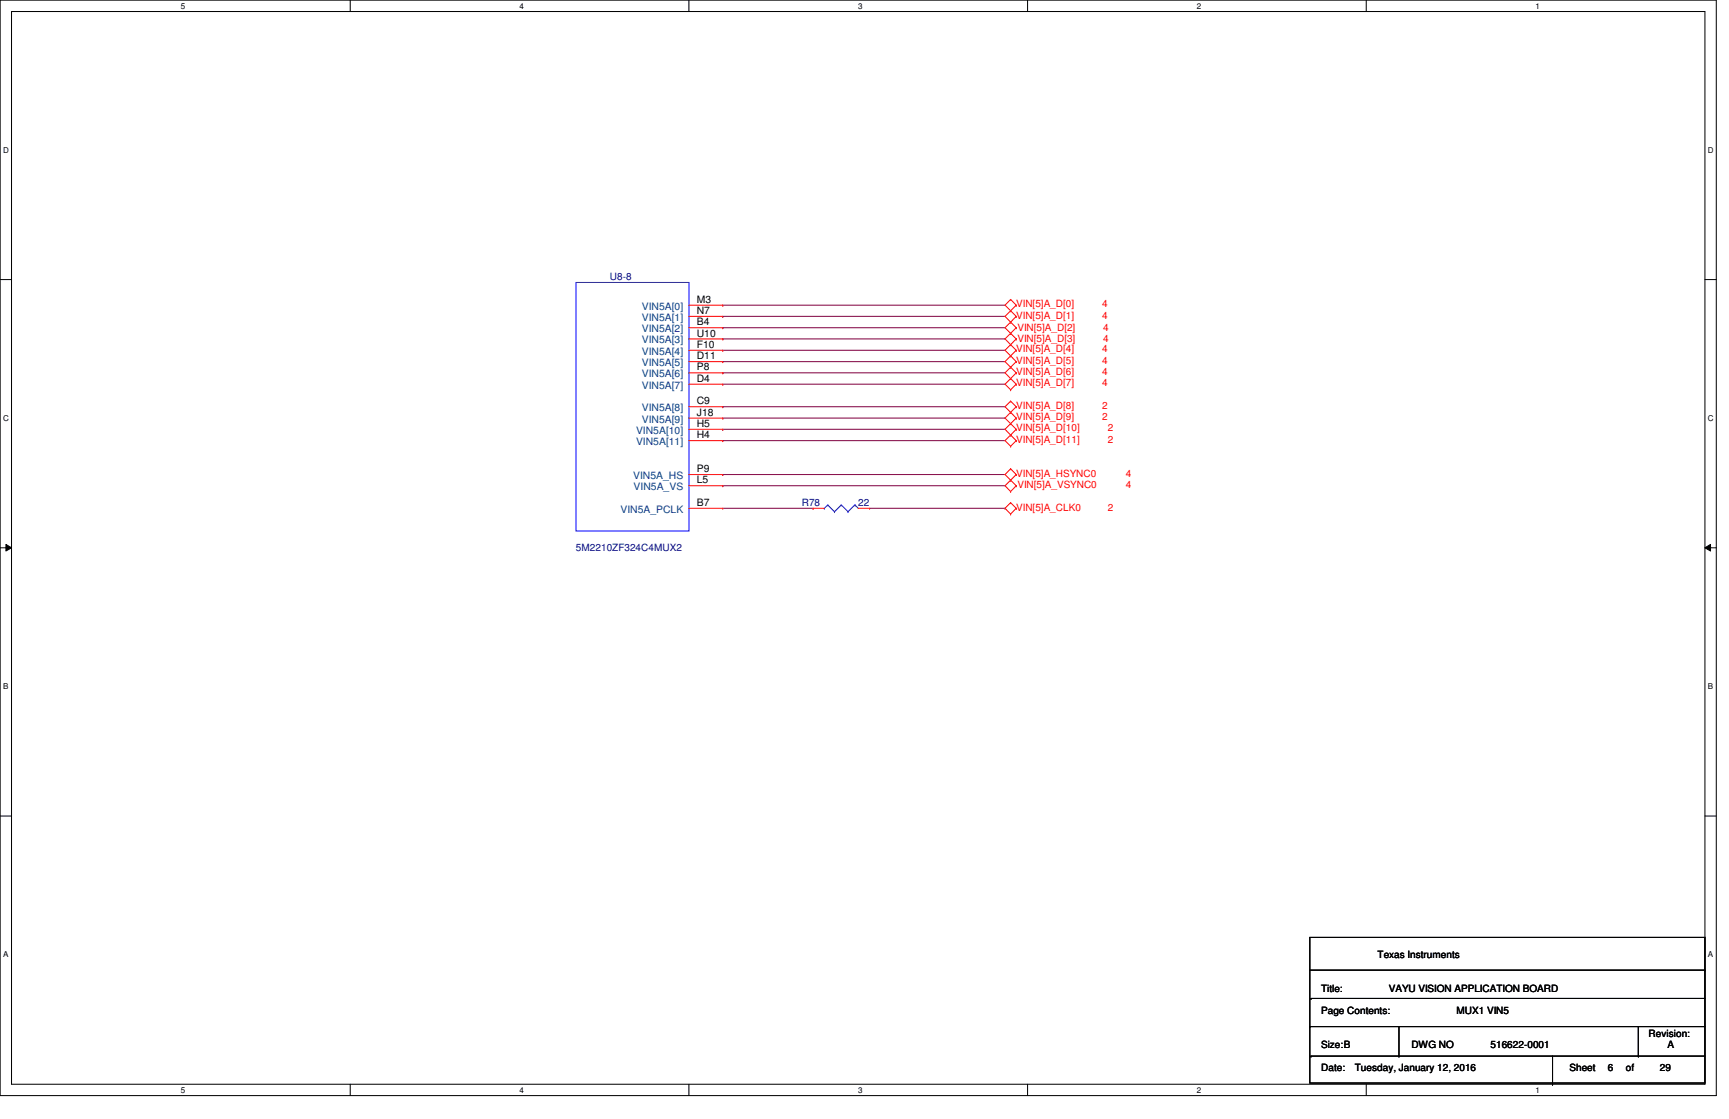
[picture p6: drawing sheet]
<svg xmlns="http://www.w3.org/2000/svg" width="432mm" height="279mm" viewBox="0 0 432 279" stroke-linecap="round" stroke-linejoin="round" font-family="sans-serif">
<path d="M0 0h428.6v273.6h-428.6zM2.9 2.9h422.9v267.8h-422.9z" fill="none" stroke="#000" stroke-width=".25"/>
<g fill="#fff">
<path d="M45.2 .4h1.1v2.2h-1.1z"/>
<path d="M45.2 271.1h1.1v2.2h-1.1z"/>
</g>
<path d="M87.5 0v2.9M87.5 270.7v2.9" fill="none" stroke="#000" stroke-width=".25"/>
<g fill="#fff">
<path d="M129.8 .4h1.1v2.2h-1.1z"/>
<path d="M129.8 271.1h1.1v2.2h-1.1z"/>
</g>
<path d="M172 0v2.9M172 270.7v2.9" fill="none" stroke="#000" stroke-width=".25"/>
<g fill="#fff">
<path d="M214.3 .4h1.1v2.2h-1.1z"/>
<path d="M214.3 271.1h1.1v2.2h-1.1z"/>
</g>
<path d="M256.6 0v2.9M256.6 270.7v2.9" fill="none" stroke="#000" stroke-width=".25"/>
<g fill="#fff">
<path d="M298.9 .4h1.1v2.2h-1.1z"/>
<path d="M298.9 271.1h1.1v2.2h-1.1z"/>
</g>
<path d="M341.2 0v2.9M341.2 270.7v2.9" fill="none" stroke="#000" stroke-width=".25"/>
<g fill="#fff">
<path d="M383.5 .4h1.1v2.2h-1.1z"/>
<path d="M383.5 271.1h1.1v2.2h-1.1z"/>
<path d="M.8 36.3h1.4v2.3h-1.4z"/>
<path d="M426.5 36.3h1.4v2.3h-1.4z"/>
<path d="M.8 103.3h1.4v2.2h-1.4z"/>
<path d="M426.5 103.3h1.4v2.2h-1.4z"/>
</g>
<path d="M0 69.8h2.9M425.8 69.8h2.8" fill="none" stroke="#000" stroke-width=".25"/>
<g fill="#fff">
<path d="M.8 170.2h1.3v2.3h-1.3z"/>
<path d="M426.5 170.2h1.3v2.3h-1.3z"/>
</g>
<path d="M0 136.8h2.9M1.5 135.9l1.4 .9-1.4 .8zM425.8 136.8l1.4-.9v1.7zM425.8 136.8h2.8" fill="none" stroke="#000" stroke-width=".25"/>
<path d="M1.5 135.9l1.4 .9-1.4 .8zM425.8 136.8l1.4-.9v1.7z" fill="#000"/>
<g fill="#fff">
<path d="M.8 237.2h1.3v2.2h-1.3z"/>
<path d="M426.5 237.2h1.3v2.2h-1.3z"/>
</g>
<g fill="none" stroke="#000" stroke-width=".25">
<path d="M0 203.8h2.9M425.8 203.8h2.8M327.1 234.1h98.7v36.3h-98.7zM327.1 256.3h.1M327.1 242.2h98.7M327.1 256.3h98.7M327.4 249.3h.1M327.4 249.3h98.4M349.4 256.3v7.4M409.2 256.3v7.4M425.8 242.2h.1M327.4 263.7h.1"/>
<path d="M327.4 263.7h98.4M349.4 263.7h.1M387.7 270.7h.1M387.7 263.7v7M409.2 263.7h.1"/>
</g>
<g fill="none" stroke="#800040" stroke-width=".25">
<path d="M180.5 76.2h.1M180.5 79h.1M180.5 76.2h70.5M180.5 79h70.5M180.5 87.5h.1M180.5 90.3h.1M180.5 81.8h.1M180.5 84.6h.1M180.5 93.1h.1M180.5 95.9h.1M180.5 87.5h70.5M180.5 90.3h70.5"/>
<path d="M180.5 81.8h70.5M180.5 84.6h70.5M180.5 93.1h70.5M180.5 95.9h70.5M180.5 101.6h.1M180.5 104.4h.1M180.5 107.2h.1M180.5 110h.1M180.5 118.5h.1M180.5 101.6h70.5M180.5 104.4h70.5M180.5 107.2h70.5"/>
<path d="M180.5 110h70.5M180.5 118.5h70.5M180.5 121.3h.1M180.5 121.3h70.5M180.5 126.9h22.6M203.1 126.9h.1M217.2 126.9h33.8M251 126.9h.1"/>
</g>
<g fill="none" stroke="#f00" stroke-width=".25">
<path d="M172 76.2h8.5M172 79h8.5M180.5 76.2h.1M180.5 79h.1M252.4 77.6h.1M252.4 74.8h.1M252.4 74.8l-1.4 1.4 2.8 2.8M252.4 74.8l1.4 1.4M253.8 79h.1M253.8 76.2h.1M253.8 76.2l-2.8 2.8 1.4 1.4M253.8 79l-1.4 1.4"/>
<path d="M172 81.8h8.5M172 84.6h8.5M172 87.5h8.5M172 90.3h8.5M172 93.1h8.5M172 95.9h8.5M180.5 81.8h.1M180.5 84.6h.1M180.5 87.5h.1M180.5 90.3h.1M180.5 93.1h.1M180.5 95.9h.1"/>
<path d="M252.4 94.5h.1M252.4 97.3h.1M252.4 83.2h.1M252.4 86.1h.1M252.4 80.4h.1M252.4 91.7h.1M252.4 88.9h.1M252.4 94.5l-1.4 1.4 1.4 1.4M252.4 94.5l1.4 1.4M252.4 80.4l-1.4 1.4 2.8 2.8M252.4 80.4l1.4 1.4M252.4 88.9l-1.4 1.4 2.8 2.8"/>
<path d="M252.4 88.9l1.4 1.4M252.4 86.1l-1.4 1.4 1.4 1.4M252.4 86.1l1.4 1.4M253.8 95.9h.1M253.8 84.6h.1M253.8 81.8h.1M253.8 93.1h.1M253.8 90.3h.1M253.8 87.5h.1M253.8 95.9l-1.4 1.4M253.8 81.8l-2.8 2.8 1.4 1.5M253.8 84.6l-1.4 1.5"/>
<path d="M253.8 90.3l-2.8 2.8 1.4 1.4M253.8 93.1l-1.4 1.4M253.8 87.5l-1.4 1.4M172 107.2h8.5M172 110h8.5M172 101.6h8.5M172 104.4h8.5M172 118.5h8.5M180.5 107.2h.1M180.5 110h.1M180.5 101.6h.1M180.5 104.4h.1"/>
<path d="M180.5 118.5h.1M252.4 100.2h.1M252.4 103h.1M252.4 105.8h.1M252.4 108.6h.1M252.4 111.4h.1M252.4 117.1h.1M252.4 119.9h.1M252.4 100.2l-1.4 1.4 1.4 1.4M252.4 100.2l1.4 1.4M252.4 103l-1.4 1.4 2.8 2.8M252.4 103l1.4 1.4"/>
<path d="M252.4 108.6l-1.4 1.4 1.4 1.4M252.4 108.6l1.4 1.4M252.4 117.1l-1.4 1.4 2.8 2.8M252.4 117.1l1.4 1.4M253.8 101.6h.1M253.8 107.2h.1M253.8 104.4h.1M253.8 110h.1M253.8 118.5h.1M253.8 101.6l-1.4 1.4M253.8 104.4l-2.8 2.8 1.4 1.4M253.8 107.2l-1.4 1.4"/>
<path d="M253.8 110l-1.4 1.4M253.8 118.5l-2.8 2.8 1.4 1.4M172 126.9h8.5M172 121.3h8.5M180.5 126.9h.1M180.5 121.3h.1M203.1 126.9h.1M203.1 126.9h2.8M214.3 126.9h2.9M217.2 126.9h.1M252.4 125.5h.1M252.4 128.4h.1"/>
<path d="M252.4 122.7h.1M252.4 125.5l-1.4 1.4 1.4 1.5M252.4 125.5l1.4 1.4M253.8 126.9h.1M253.8 121.3h.1M253.8 126.9l-1.4 1.5M253.8 121.3l-1.4 1.4"/>
</g>
<g fill="none" stroke="#00f" stroke-width=".25">
<path d="M143.8 70.5h28.2v62.1h-28.2zM205.9 126.9h.1M206.7 126.1h.1M206.7 126.1l1.7 1.7M206.7 126.1l-.8 .8M208.4 127.8h.1M210.1 126.1h.1M210.1 126.1l1.7 1.7M210.1 126.1l-1.7 1.7M211.8 127.8h.1M213.5 126.1h.1M213.5 126.1l.8 .8"/>
<path d="M213.5 126.1l-1.7 1.7"/>
</g>
<g font-size="2.5" fill="#000080">
<text x="152.3" y="70">U8-8</text>
<text x="200.2" y="126.4">R78</text>
<text x="214.3" y="126.4">22</text>
<text x="143.8" y="137.6">5M2210ZF324C4MUX2</text>
</g>
<g font-size="2.5" fill="#004080">
<text x="160.3" y="77.3">VIN5A[0]</text>
<text x="160.3" y="80.1">VIN5A[1]</text>
<text x="160.3" y="83">VIN5A[2]</text>
<text x="160.3" y="85.8">VIN5A[3]</text>
<text x="160.3" y="88.6">VIN5A[4]</text>
<text x="160.3" y="91.4">VIN5A[5]</text>
<text x="160.3" y="94.2">VIN5A[6]</text>
<text x="160.3" y="97.1">VIN5A[7]</text>
<text x="160.3" y="102.7">VIN5A[8]</text>
<text x="160.3" y="105.5">VIN5A[9]</text>
<text x="158.8" y="108.3">VIN5A[10]</text>
<text x="158.8" y="111.2">VIN5A[11]</text>
<text x="158.1" y="119.6">VIN5A_HS</text>
<text x="158.2" y="122.4">VIN5A_VS</text>
<text x="154.9" y="128.1">VIN5A_PCLK</text>
</g>
<g font-size="2.5">
<text x="174" y="75.6">M3</text>
<text x="174" y="78.4">N7</text>
<text x="174" y="81.2">B4</text>
<text x="174" y="84">U10</text>
<text x="174" y="86.9">F10</text>
<text x="174" y="89.7">D11</text>
<text x="174" y="92.5">P8</text>
<text x="174" y="95.3">D4</text>
<text x="174" y="101">C9</text>
<text x="174" y="106.6">H5</text>
<text x="174" y="103.8">J18</text>
<text x="174" y="109.4">H4</text>
<text x="174" y="117.9">P9</text>
<text x="174" y="120.7">L5</text>
<text x="174" y="126.3">B7</text>
<text x="344" y="239.1">Texas Instruments</text>
<text x="329.9" y="247.6">Title:</text>
<text x="346.8" y="247.6">VAYU VISION APPLICATION BOARD</text>
<text x="329.9" y="253.2">Page Contents:</text>
<text x="363.8" y="253.2">MUX1 VIN5</text>
<text x="329.9" y="261.7">Size:B</text>
<text x="352.5" y="261.7">DWG NO</text>
<text x="372.2" y="261.7">516622-0001</text>
<text x="411.7" y="258.9">Revision:</text>
<text x="416.5" y="261.7">A</text>
<text x="329.9" y="267.3">Date:</text>
<text x="338.4" y="267.3">Tuesday, January 12, 2016</text>
<text x="392" y="267.3">Sheet</text>
<text x="401.5" y="267.3">6</text>
<text x="406.1" y="267.3">of</text>
<text x="414.5" y="267.3">29</text>
</g>
<g font-size="2.5" fill="#f00">
<text x="253.8" y="76.8">VIN[5]A_D[0]</text>
<text x="275.3" y="76.8">4</text>
<text x="253.8" y="79.5">VIN[5]A_D[1]</text>
<text x="254.1" y="82.7">VIN[5]A_D[2]</text>
<text x="275.3" y="79.5">4</text>
<text x="275.5" y="82.7">4</text>
<text x="253.8" y="88">VIN[5]A_D[4]</text>
<text x="254.1" y="85.5">VIN[5]A_D[3]</text>
<text x="275.3" y="88">4</text>
<text x="275.5" y="85.5">4</text>
<text x="253.8" y="93.6">VIN[5]A_D[6]</text>
<text x="253.8" y="90.8">VIN[5]A_D[5]</text>
<text x="275.3" y="93.6">4</text>
<text x="275.3" y="90.8">4</text>
<text x="253.8" y="96.5">VIN[5]A_D[7]</text>
<text x="275.3" y="96.5">4</text>
<text x="253.8" y="102.1">VIN[5]A_D[8]</text>
<text x="253.8" y="107.7">VIN[5]A_D[10]</text>
<text x="253.8" y="104.9">VIN[5]A_D[9]</text>
<text x="275.3" y="102.1">2</text>
<text x="275.3" y="104.9">2</text>
<text x="276.6" y="107.7">2</text>
<text x="253.8" y="110.6">VIN[5]A_D[11]</text>
<text x="276.6" y="110.6">2</text>
<text x="253.8" y="119">VIN[5]A_HSYNC0</text>
<text x="281.1" y="119">4</text>
<text x="254.1" y="121.8">VIN[5]A_VSYNC0</text>
<text x="281.1" y="121.8">4</text>
<text x="253.8" y="127.5">VIN[5]A_CLK0</text>
<text x="276.6" y="127.5">2</text>
</g>
<g font-size="2">
<text x="45.2" y="2.2">5</text>
<text x="129.8" y="2.2">4</text>
<text x="214.3" y="2.2">3</text>
<text x="298.9" y="2.2">2</text>
<text x="383.5" y="2.2">1</text>
<text x=".8" y="38.1">D</text>
<text x="426.5" y="38.1">D</text>
<text x=".8" y="105.1">C</text>
<text x="426.5" y="105.1">C</text>
<text x=".8" y="172">B</text>
<text x="426.5" y="172">B</text>
<text x=".8" y="239">A</text>
<text x="426.5" y="239">A</text>
<text x="45.2" y="272.9">5</text>
<text x="129.8" y="272.9">4</text>
<text x="214.3" y="272.9">3</text>
<text x="298.9" y="272.9">2</text>
<text x="383.5" y="272.9">1</text>
</g>
</svg>
